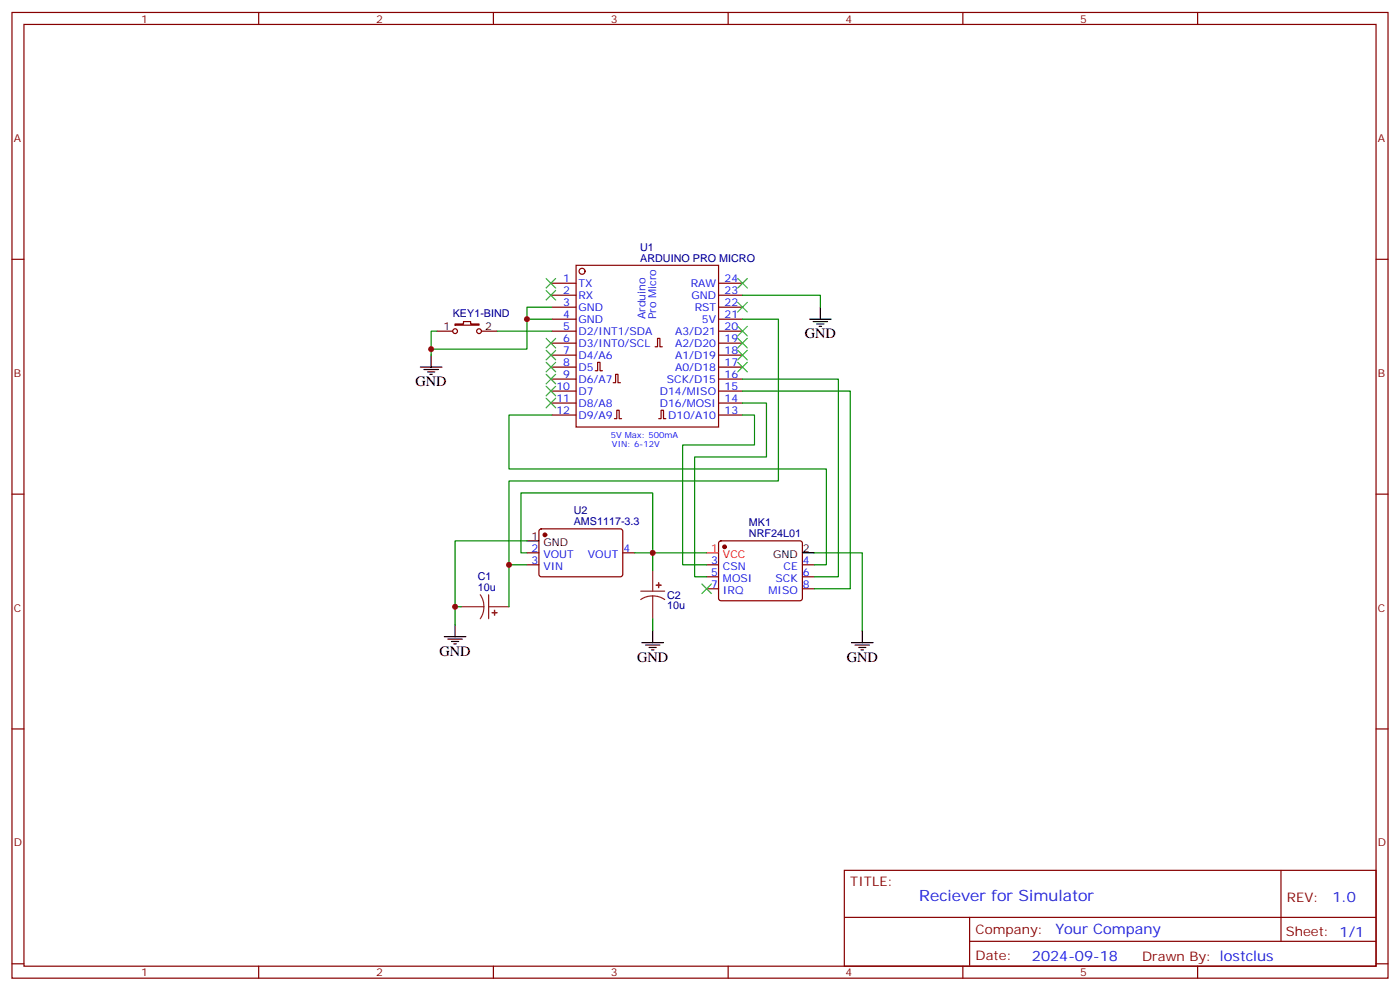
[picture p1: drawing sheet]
<svg xmlns="http://www.w3.org/2000/svg" width="412mm" height="292mm" viewBox="0 0 412 292" stroke-linecap="round" stroke-linejoin="round" font-family="sans-serif">
<g fill="none" stroke="#870000" stroke-width=".35">
<path d="M3.5 3.7h405.4v284.3h-405.4zM7.1 7.2h398.2v277.3h-398.2zM76.2 3.7v3.5M145.3 3.7v3.5M214.5 3.7v3.5M283.6 3.7v3.5M352.8 3.7v3.5M3.5 76.3h3.6M169.7 78.1h42v47.6h-42zM405.3 76.3h3.6M128.8 97.5h4.5M134.1 95.4h2.4v-.7h2.1v.7h2.5v.3h-7z"/>
<path d="M141.8 97.5h4.6M162.6 83.4h7.1M162.6 86.9h7.1M162.6 90.5h7.1M162.6 94h7.1M162.6 97.5h7.1M211.7 83.4h7M211.7 86.9h7M211.7 90.5h7M211.7 94h7M211.7 97.5h7M162.6 101h7.1"/>
<path d="M162.6 104.6h7.1M162.6 108.1h7.1M162.6 111.6h7.1M162.6 115.1h7.1M162.6 118.7h7.1M175.3 109.2h.7v-2.5h.7v2.5h.8M180.6 112.7h.7v-2.5h.7v2.5h.7M193 102.1h.7v-2.5h.7v2.5h.7M211.7 101h7M211.7 104.6h7M211.7 108.1h7M211.7 111.6h7"/>
<path d="M211.7 115.1h7M211.7 118.7h7M162.6 122.2h7.1M181 123.3h.7v-2.5h.7v2.5h.7M194 123.3h.7v-2.5h.7v2.5h.8M211.7 122.2h7M3.5 145.5h3.6M159 155.9l.5-.2 23.5 .1 .4 .6v13l-.7 .4h-23.5l-.5-.7v-12.7zM211.9 159.5l.5-.3h23.3l.5 .3 .2 .4-.1 16.6-.6 .4-23.6-.1-.4-.6v-16.3zM405.3 145.5h3.6M155.2 166.3h3.5M155.2 162.8h3.5"/>
<path d="M183.4 162.8h3.6M208.1 173.4h3.6M208.1 166.3h3.6M208.1 169.8h3.6M236.4 173.4h3.5M236.4 166.3h3.5M236.4 169.8h3.5M3.5 214.6h3.6M405.3 214.6h3.6M248.7 256.3h156.6v28.2h-156.6zM377.3 256.3v20.9M248.7 270.1h156.5"/>
<path d="M285.6 277.2h119.6M285.6 270.1v14.1M3.5 283.8h3.6M76.2 284.5v3.5M145.3 284.5v3.5M214.5 284.5v3.5M283.6 284.5v3.5M352.8 284.5v3.5M405.3 283.8h3.6"/>
<circle cx="171.5" cy="79.9" r=".88"/>
<circle cx="134.1" cy="97.5" r=".71"/>
<circle cx="141.1" cy="97.5" r=".71"/>
</g>
<g fill="#870000" stroke="#870000" stroke-width=".35">
<circle cx="213.4" cy="161" r=".53"/>
<circle cx="160.5" cy="157.5" r=".53"/>
</g>
<path d="M208.1 162.8h3.6" fill="none" stroke="#f00" stroke-width=".35"/>
<g fill="none" stroke="#000" stroke-width=".35">
<path d="M238.5 94h6.3M239.5 94.7h4.3M240.6 95.4h2.1M241.3 96.1h.7M241.7 90.5v3.5M123.8 108.1h6.4M124.9 108.8h4.2M125.9 109.5h2.2M126.6 110.2h.8M127 104.6v3.5M155.2 159.2h3.5M236.4 162.8h3.5"/>
<path d="M130.9 187.5h6.3M131.9 188.2h4.3M133 188.9h2.1M133.7 189.6h.7M134.1 183.9v3.6M189.1 189.2h6.3M190.1 189.9h4.3M191.2 190.6h2.1M191.9 191.3h.7M192.3 185.7v3.5M250.8 189.2h6.4M251.9 189.9h4.2"/>
<path d="M252.9 190.6h2.2M253.6 191.3h.8M254 185.7v3.5"/>
</g>
<g fill="none" stroke="#008700" stroke-width=".35">
<path d="M128.8 97.5h-1.8v7.1M146.4 97.5h16.2M155.2 94h7.4M162.6 90.5h-7.4v12.3h-28.2M218.7 94h10.6v47.6h-79.4v24.7h5.3M218.7 86.9h23v3.6M218.7 118.7h7.1v15.8h-21.2v35.3h3.5M218.7 115.1h31.8v58.3h-10.6M218.7 111.6h28.2v58.2h-7M162.6 122.2h-12.7v15.9h93.5v28.2h-3.5M218.7 122.2h3.5v8.8h-21.1v35.3h7M155.2 159.2h-21.1v24.7"/>
<path d="M134.1 178.6h1.7M149.9 166.3v12.3M155.2 162.8h-1.7v-17.7h38.8v23M187 162.8h21.1M239.9 162.8h14.1v22.9M192.3 182.2v3.5"/>
</g>
<path d="M135.8 178.6h6.7M141.5 175.1l.8 1.7 .2 1.8M142.5 178.6l-.2 1.9-.8 1.7M143.9 178.6h6M143.9 175.1v7.1M188.7 174.1h7.1M192.3 175.5l-1.9 .2-1.7 .8M192.3 175.5l1.8 .2 1.7 .8M192.3 168.1v6M192.3 175.5v6.7" fill="none" stroke="#8c2424" stroke-width=".35"/>
<g fill="#8c2424" stroke="#8c2424" stroke-width=".35">
<path d="M145.7 179.7v1.4z"/>
<path d="M145 180.4h1.4z"/>
<path d="M193.3 172.3h1.4z"/>
<path d="M194 171.6v1.4z"/>
</g>
<g fill="none" stroke="#3c3" stroke-width=".35">
<path d="M160.9 82l2.8 2.8M160.9 85.5l2.8 2.8M160.9 99.6l2.8 2.8M163.7 82l-2.8 2.8M163.7 85.5l-2.8 2.8M163.7 99.6l-2.8 2.8M217.3 82l2.8 2.8M217.3 89l2.8 2.9M217.3 96.1l2.8 2.8M217.3 99.6l2.8 2.8M220.1 82l-2.8 2.8M220.1 89l-2.8 2.9"/>
<path d="M220.1 96.1l-2.8 2.8M220.1 99.6l-2.8 2.8M160.9 103.2l2.8 2.8M160.9 106.7l2.8 2.8M160.9 110.2l2.8 2.8M160.9 113.7l2.8 2.9M160.9 117.3l2.8 2.8M163.7 103.2l-2.8 2.8M163.7 106.7l-2.8 2.8M163.7 110.2l-2.8 2.8M163.7 113.7l-2.8 2.9M163.7 117.3l-2.8 2.8"/>
<path d="M217.3 103.2l2.8 2.8M217.3 106.7l2.8 2.8M220.1 103.2l-2.8 2.8M220.1 106.7l-2.8 2.8M206.7 171.9l2.8 2.9M209.5 171.9l-2.8 2.9"/>
</g>
<g fill="#c00">
<circle cx="149.9" cy="166.3" r=".88"/>
<circle cx="192.3" cy="162.8" r=".88"/>
<circle cx="134.1" cy="178.6" r=".88"/>
<circle cx="155.2" cy="94" r=".88"/>
<circle cx="127" cy="102.8" r=".88"/>
</g>
<text font-size="4.6" fill="#00f" x="270.8" y="265.3">Reciever for Simulator</text>
<g font-size="4.2">
<text x="237.1" y="99.6">GND</text>
<text x="122.4" y="113.7">GND</text>
<text x="129.5" y="193.1">GND</text>
<text x="187.7" y="194.9">GND</text>
<text x="249.4" y="194.9">GND</text>
</g>
<g font-size="4.2" fill="#00f">
<text x="392.5" y="265.5">1.0</text>
<text x="310.9" y="275.1">Your Company</text>
<text x="304" y="282.9">2024-09-18</text>
</g>
<g font-size="3.9" fill="#800">
<text x="250.5" y="260.8">TITLE:</text>
<text x="379.1" y="265.5">REV:</text>
<text x="287.4" y="275">Company:</text>
<text x="378.7" y="275.7">Sheet: 1/1</text>
<text x="287.4" y="282.7">Date:</text>
<text x="336.4" y="282.8">Drawn By: lostclus</text>
</g>
<g font-size="3.2" fill="#800">
<text x="41.6" y="6.7">1</text>
<text x="110.8" y="6.7">2</text>
<text x="179.9" y="6.7">3</text>
<text x="249.1" y="6.7">4</text>
<text x="318.2" y="6.7">5</text>
<text x="4.1" y="41.8">A</text>
<text x="405.9" y="41.8">A</text>
<text x="4.1" y="110.9">B</text>
<text x="405.9" y="110.9">B</text>
<text x="4.1" y="180.1">C</text>
<text x="405.9" y="180.1">C</text>
<text x="4.1" y="249.2">D</text>
<text x="405.9" y="249.2">D</text>
<text x="41.6" y="287.5">1</text>
<text x="110.8" y="287.5">2</text>
<text x="179.9" y="287.5">3</text>
<text x="249.1" y="287.5">4</text>
<text x="318.2" y="287.5">5</text>
</g>
<g font-size="3.2" fill="#000080">
<text x="188.6" y="77.1">ARDUINO PRO MICRO</text>
<text x="188.6" y="73.9">U1</text>
<text x="133.4" y="93.4">KEY1-BIND</text>
<text x="169" y="154.7">AMS1117-3.3</text>
<text x="169" y="151.4">U2</text>
<text x="220.6" y="155">MK1</text>
<text x="220.6" y="158.2">NRF24L01</text>
<text x="140.8" y="170.8">C1</text>
<text x="140.8" y="174.1">10u</text>
<text x="196.5" y="179.4">10u</text>
<text x="196.5" y="176.3">C2</text>
</g>
<g font-size="3.2" fill="#00f">
<text x="165.9" y="83.1">1</text>
<text x="213.4" y="83">24</text>
<text x="165.9" y="86.6">2</text>
<text x="170.4" y="84.5">TX</text>
<text x="170.4" y="88">RX</text>
<text x="203.5" y="84.5">RAW</text>
<text x="203.7" y="88">GND</text>
<text x="213.4" y="86.6">23</text>
<text x="165.9" y="90.1">3</text>
<text x="165.9" y="93.6">4</text>
<text x="170.4" y="91.5">GND</text>
<text x="170.4" y="95">GND</text>
<text x="190.1" y="94" transform="rotate(-90 190.1 94)">Arduino</text>
<text x="193.3" y="94" transform="rotate(-90 193.3 94)">Pro Micro</text>
<text x="204.6" y="91.5">RST</text>
<text x="206.8" y="95">5V</text>
<text x="213.4" y="93.6">21</text>
<text x="213.4" y="90.1">22</text>
<text x="165.9" y="97.2">5</text>
<text x="165.9" y="100.7">6</text>
<text x="170.4" y="98.6">D2/INT1/SDA</text>
<text x="198.9" y="98.6">A3/D21</text>
<text x="213.4" y="100.7">19</text>
<text x="213.4" y="97.2">20</text>
<text x="165.9" y="104.2">7</text>
<text x="165.9" y="107.7">8</text>
<text x="170.4" y="102.1">D3/INT0/SCL</text>
<text x="170.4" y="105.6">D4/A6</text>
<text x="198.9" y="105.6">A1/D19</text>
<text x="198.9" y="102.1">A2/D20</text>
<text x="213.4" y="107.7">17</text>
<text x="213.4" y="104.2">18</text>
<text x="165.9" y="111.3">9</text>
<text x="170.4" y="109.2">D5</text>
<text x="170.4" y="112.7">D6/A7</text>
<text x="196.5" y="112.7">SCK/D15</text>
<text x="198.9" y="109.1">A0/D18</text>
<text x="213.4" y="111.3">16</text>
<text x="163.9" y="114.8">10</text>
<text x="163.9" y="118.3">11</text>
<text x="170.4" y="116.2">D7</text>
<text x="170.4" y="119.7">D8/A8</text>
<text x="194.4" y="119.7">D16/MOSI</text>
<text x="194.4" y="116.2">D14/MISO</text>
<text x="213.4" y="118.3">14</text>
<text x="213.4" y="114.8">15</text>
<text x="163.9" y="121.9">12</text>
<text x="170.4" y="123.3">D9/A9</text>
<text x="196.8" y="123.3">D10/A10</text>
<text x="213.4" y="121.8">13</text>
<text x="156.6" y="162.4">2</text>
<text x="156.6" y="165.9">3</text>
<text x="160.1" y="164.2">VOUT</text>
<text x="160.1" y="167.7">VIN</text>
<text x="173.2" y="164.2">VOUT</text>
<text x="183.6" y="162.4">4</text>
<text x="209.5" y="165.9">3</text>
<text x="213" y="167.7">CSN</text>
<text x="230.8" y="167.7">CE</text>
<text x="236.5" y="165.9">4</text>
<text x="209.5" y="169.5">5</text>
<text x="209.5" y="173">7</text>
<text x="213" y="171.2">MOSI</text>
<text x="228.5" y="171.2">SCK</text>
<text x="236.5" y="173">8</text>
<text x="236.5" y="169.5">6</text>
<text x="213" y="174.8">IRQ</text>
<text x="226.4" y="174.8">MISO</text>
</g>
<g font-size="3.2">
<text x="130.6" y="97.2">1</text>
<text x="142.9" y="97.2">2</text>
<text x="156.6" y="158.9">1</text>
<text x="160.1" y="160.7">GND</text>
<text x="227.8" y="164.2">GND</text>
<text x="236.5" y="162.4">2</text>
</g>
<g font-size="3.2" fill="#f00">
<text x="209.5" y="162.4">1</text>
<text x="213" y="164.2">VCC</text>
</g>
<g font-size="2.5" fill="#00f">
<text x="179.9" y="128.9">5V Max: 500mA</text>
<text x="180.3" y="131.7">VIN: 6-12V</text>
</g>
</svg>
